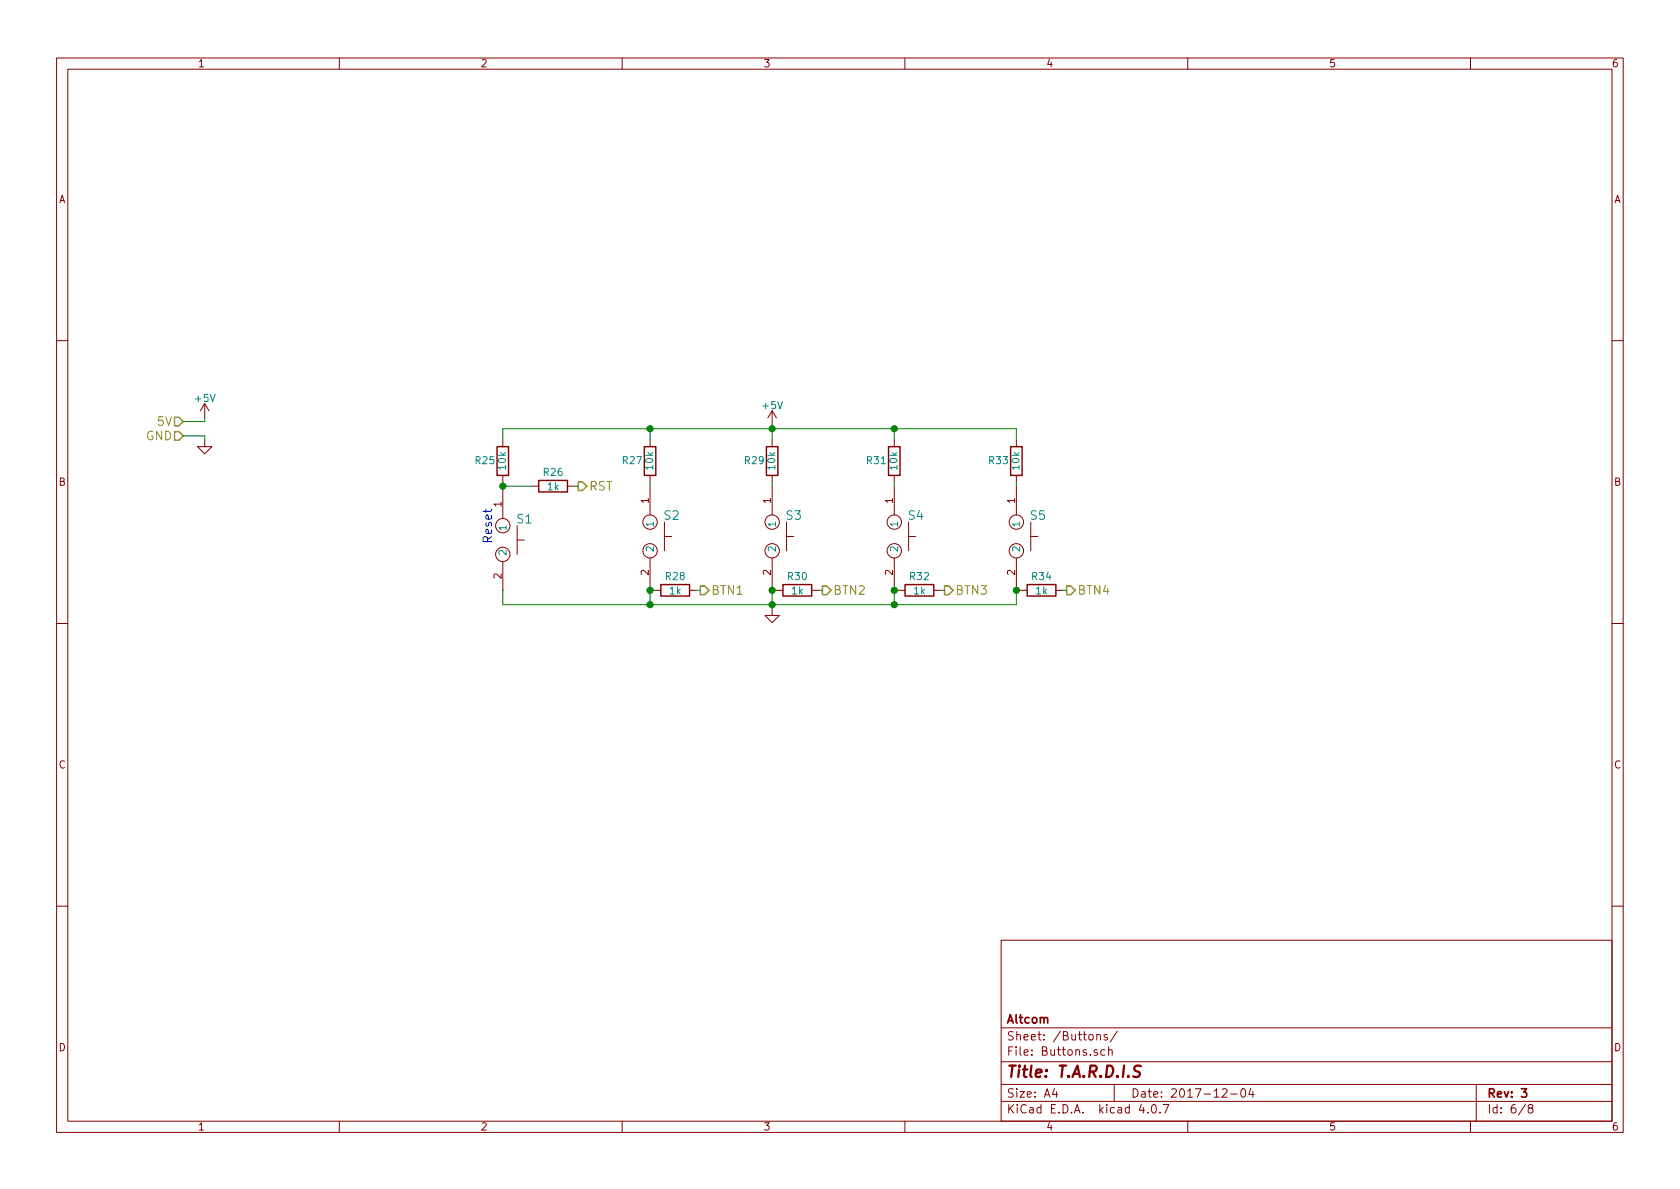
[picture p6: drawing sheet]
<svg xmlns="http://www.w3.org/2000/svg" width="297mm" height="210mm" viewBox="0 0 297 210" stroke-linecap="round" stroke-linejoin="round" font-family="sans-serif">
<g fill="none" stroke="#840000" stroke-width=".18">
<path d="M10 10.3h277v189.9h-277zM12 12.2h273v186.1h-273zM60 10.3v1.9M110 10.3v1.9M160 10.3v1.9M210 10.3v1.9M260 10.3v1.9M10 60.2h2M36.2 77.7v1.3h1.3l-1.3 1.3-1.3-1.3h1.3M36.2 71.4l-.8 1.2M36.2 71.4v2.5M36.2 71.4l.8 1.2"/>
<path d="M88.9 77.7v1.3M114.9 77.7v1.3M136.5 72.6v2.6M136.5 77.7v1.3M136.5 72.6l-.7 1.3M136.5 72.6l.8 1.3M158.1 77.7v1.3M179.7 77.7v1.3M285 60.2h2M88.9 84.1v1.2M88.9 86.6v5.1M88.9 99.3v5.1"/>
<path d="M91.4 93v5M91.4 95.5h1.3M94 86h1.2M100.3 86h1.3M114.9 84.1v1.2M114.9 86v5.1M114.9 98.7v5.1M117.5 92.3v5.1M117.5 94.9h1.2M136.5 84.1v1.2M136.5 86v5.1M136.5 98.7v5.1"/>
<path d="M139.1 94.9h1.2M139.1 92.3v5.1M158.1 84.1v1.2M158.1 86v5.1M158.1 98.7v5.1M160.7 94.9h1.2M160.7 92.3v5.1M179.7 84.1v1.2M179.7 86v5.1M179.7 98.7v5.1M182.2 94.9h1.3M182.2 92.3v5.1"/>
<path d="M10 110.3h2M115.6 104.4h1.2M121.9 104.4h1.3M136.5 107.6v1.2h1.3l-1.3 1.3-1.2-1.3h1.2M137.2 104.4h1.2M143.5 104.4h1.3M158.7 104.4h1.3M165.1 104.4h1.3M180.3 104.4h1.3M186.7 104.4h1.3M285 110.3h2M10 160.2h2"/>
<path d="M177 166.3h108v32h-108zM285 160.2h2M60 198.3v1.9M110 198.3v1.9M160 198.3v1.9M177 194.8h108M177 191.8h108M177 187.8h108M177 181.8h108M186.4 192.5l-.3 1h.9M186.8 193v1M193.9 183.1l.2-.2 .4 .1 .1 .9"/>
<path d="M193.9 182.9v1M194 185.7a.37 .37 0 0 0-.6 .1l.1 .2 .5 .2 .1 .1-.2 .3-.5-.1M195.4 185.7l-.5-.1-.3 .3 .1 .6 .2 .1 .5-.1M195.8 183a.37 .37 0 0 0-.6 .1l.1 .3 .5 .1 .1 .1-.3 .3-.4-.1M196 185.7l.2-.1 .4 .1v.9M196 185.1v1.5M197 191.8v3M197.6 182.3l-1.3 2M201.8 195.2l-.4 1.1h1M202.9 196.7v.1M203.8 195.4l.1-.1a.81 .81 0 0 1 .6 .6 .81 .81 0 0 1-.3 .8l-.1 .1a.8 .8 0 0 1-.6-.6 .8 .8 0 0 1 .3-.8zM205.1 196.7v.1"/>
<path d="M205.6 195.3h1.1l-.7 1.5M210 198.3v1.9M216.1 192.7l.2-.2h.4l.3 .5-1 1h1M217.6 193.5h1.1M219.5 192.7l.2-.2a.81 .81 0 0 1 .6 .6 .81 .81 0 0 1-.3 .8l-.1 .1a.79 .79 0 0 1-.4-1.3zM221.2 192.5l-.4 1h.9M221.5 193v1M260 198.3v1.9M261 191.8v6.5M269.7 195.2l-1.2 2M270.5 196l-.3-.3 .1-.2 .2-.2 .4 .1 .1 .2v.2l-.7 .2a.48 .48 0 0 0 0 .7l.2 .1 .5-.1a.48 .48 0 0 0-.2-.7"/>
<circle cx="88.9" cy="93" r="1.27"/>
<circle cx="88.9" cy="98" r="1.27"/>
<circle cx="114.9" cy="92.3" r="1.27"/>
<circle cx="114.9" cy="97.4" r="1.27"/>
<circle cx="136.5" cy="92.3" r="1.27"/>
<circle cx="136.5" cy="97.4" r="1.27"/>
<circle cx="158.1" cy="97.4" r="1.27"/>
<circle cx="158.1" cy="92.3" r="1.27"/>
<circle cx="179.7" cy="92.3" r="1.27"/>
<circle cx="179.7" cy="97.4" r="1.27"/>
</g>
<path d="M269 192.5h.9l-.5 .6 .4 .1v.7l-.2 .1-.6-.1" fill="none" stroke="#840000" stroke-width=".3"/>
<path d="M201.7 188.5l-.3-.1-.6 .1a.47 .47 0 0 0-.3 .5 .47 .47 0 0 0 .4 .4l.3 .1a.48 .48 0 0 1 .4 .5 .48 .48 0 0 1-.5 .4l-.7-.1" fill="none" stroke="#840000" stroke-width=".41"/>
<path d="M87.9 79h2v5.1h-2zM113.9 79h2.1v5.1h-2.1zM135.5 79h2v5.1h-2zM157.1 79h2v5.1h-2zM178.7 79h2v5.1h-2zM95.2 85h5.1v2h-5.1zM116.8 103.4h5.1v2h-5.1zM138.4 103.4h5.1v2h-5.1zM160 103.4h5.1v2h-5.1zM181.6 103.4h5.1v2h-5.1z" fill="none" stroke="#840000" stroke-width=".25"/>
<path d="M30.9 76.3h.7l.8 .8-.8 .7h-.7zM30.9 73.8h.7l.8 .7-.8 .8h-.7zM102.2 85.2h.8l.8 .8-.8 .7h-.8zM123.8 103.6h.8l.7 .8-.7 .8h-.8zM145.4 103.6h.8l.7 .8-.7 .8h-.8zM167 103.6h.8l.7 .8-.7 .8h-.8zM188.6 103.6h.8l.7 .8-.7 .8h-.8z" fill="none" stroke="#848400" stroke-width=".25"/>
<g fill="none" stroke="#008400" stroke-width=".18">
<path d="M32.4 77.1h3.8v.6M36.2 73.9v.6h-3.8M88.9 77.7v-1.9h90.8v1.9M114.9 75.8v1.9M136.5 75.2v2.5M158.1 75.8v1.9M88.9 86h5.1M88.9 85.3v1.3M101.6 86h.6M114.9 85.3v.7M136.5 85.3v.7M158.1 85.3v.7"/>
<path d="M179.7 85.3v.7M88.9 104.4h.1M114.9 103.8v3.1M114.9 104.4h.7M123.2 104.4h.6M136.5 104.4h.7M136.5 103.8v3.8M144.8 104.4h.6M158.1 104.4h.6M158.1 103.8v3.1M166.4 104.4h.6M179.7 103.8v3.1h-90.8v-2.5"/>
<path d="M179.7 104.4h.6M188 104.4h.6"/>
</g>
<g fill="#008400" stroke="#008400" stroke-width=".25">
<circle cx="158.1" cy="75.8" r=".51"/>
<circle cx="136.5" cy="75.8" r=".51"/>
<circle cx="114.9" cy="75.8" r=".51"/>
<circle cx="179.7" cy="104.4" r=".51"/>
<circle cx="136.5" cy="106.9" r=".51"/>
<circle cx="136.5" cy="104.4" r=".51"/>
<circle cx="114.9" cy="106.9" r=".51"/>
<circle cx="114.9" cy="104.4" r=".51"/>
<circle cx="158.1" cy="106.9" r=".51"/>
<circle cx="158.1" cy="104.4" r=".51"/>
<circle cx="88.9" cy="86" r=".51"/>
</g>
<text font-size="2.8" fill="#840000" x="178" y="190.5">Title: T.A.R.D.I.S</text>
<g font-size="2.1" fill="#848400">
<text x="25.7" y="77.8">GND</text>
<text x="27.9" y="75.3">5V</text>
<text x="104.2" y="86.7">RST</text>
<text x="125.8" y="105.2">BTN1</text>
<text x="147.3" y="105.2">BTN2</text>
<text x="168.9" y="105.2">BTN3</text>
<text x="190.5" y="105.2">BTN4</text>
</g>
<g font-size="2.1" fill="#008484">
<text x="91.4" y="92.6">S1</text>
<text x="117.4" y="91.9">S2</text>
<text x="139" y="91.9">S3</text>
<text x="160.6" y="91.9">S4</text>
<text x="182.2" y="91.9">S5</text>
</g>
<text font-size="2.1" fill="#0000c2" x="87" y="96.1" transform="rotate(-90 87 96.1)">Reset</text>
<g font-size="2.1" fill="#840000">
<text x="178" y="184">Sheet: /Buttons/</text>
<text x="178" y="181">Altcom</text>
<text x="178" y="186.7">File: Buttons.sch</text>
<text x="178" y="196.9">KiCad E.D.A. kicad 4.0.7</text>
<text x="178" y="194.1">Size: A4</text>
<text x="200" y="194.1">Date: 2017-12-04</text>
<text x="263" y="194.1">Rev: 3</text>
<text x="263" y="196.9">Id: 6/8</text>
</g>
<g font-size="1.8" fill="#840000">
<text x="35" y="11.9">1</text>
<text x="85" y="11.9">2</text>
<text x="135" y="11.9">3</text>
<text x="185" y="11.9">4</text>
<text x="235" y="11.9">5</text>
<text x="285" y="11.9">6</text>
<text x="10.4" y="35.9">A</text>
<text x="285.4" y="35.9">A</text>
<text x="10.4" y="85.9">B</text>
<text x="88.6" y="89.6" transform="rotate(-90 88.6 89.6)">1</text>
<text x="114.7" y="89" transform="rotate(-90 114.7 89)">1</text>
<text x="136.3" y="89" transform="rotate(-90 136.3 89)">1</text>
<text x="157.9" y="89" transform="rotate(-90 157.9 89)">1</text>
<text x="179.5" y="89" transform="rotate(-90 179.5 89)">1</text>
<text x="285.4" y="85.9">B</text>
<text x="114.7" y="101.7" transform="rotate(-90 114.7 101.7)">2</text>
<text x="136.3" y="101.7" transform="rotate(-90 136.3 101.7)">2</text>
<text x="157.9" y="101.7" transform="rotate(-90 157.9 101.7)">2</text>
<text x="179.5" y="101.7" transform="rotate(-90 179.5 101.7)">2</text>
<text x="88.6" y="102.3" transform="rotate(-90 88.6 102.3)">2</text>
<text x="10.4" y="135.9">C</text>
<text x="285.4" y="135.9">C</text>
<text x="10.4" y="185.9">D</text>
<text x="285.4" y="185.9">D</text>
<text x="35" y="199.9">1</text>
<text x="85" y="199.9">2</text>
<text x="135" y="199.9">3</text>
<text x="185" y="199.9">4</text>
<text x="235" y="199.9">5</text>
<text x="285" y="199.9">6</text>
</g>
<g font-size="1.8" fill="#008484">
<text x="34.6" y="71.1">+5V</text>
<text x="134.9" y="72.3">+5V</text>
<text x="84.1" y="82.1">R25</text>
<text x="89.4" y="83" transform="rotate(-90 89.4 83)">10k</text>
<text x="110.1" y="82.1">R27</text>
<text x="115.5" y="83" transform="rotate(-90 115.5 83)">10k</text>
<text x="131.7" y="82.1">R29</text>
<text x="137.1" y="83" transform="rotate(-90 137.1 83)">10k</text>
<text x="153.3" y="82.1">R31</text>
<text x="158.6" y="83" transform="rotate(-90 158.6 83)">10k</text>
<text x="174.9" y="82.1">R33</text>
<text x="180.2" y="83" transform="rotate(-90 180.2 83)">10k</text>
<text x="96.2" y="84.1">R26</text>
<text x="96.8" y="86.7">1k</text>
<text x="89.5" y="93.7" transform="rotate(-90 89.5 93.7)">1</text>
<text x="115.6" y="93.1" transform="rotate(-90 115.6 93.1)">1</text>
<text x="137.2" y="93.1" transform="rotate(-90 137.2 93.1)">1</text>
<text x="158.7" y="93.1" transform="rotate(-90 158.7 93.1)">1</text>
<text x="180.3" y="93.1" transform="rotate(-90 180.3 93.1)">1</text>
<text x="89.5" y="98.3" transform="rotate(-90 89.5 98.3)">2</text>
<text x="115.6" y="97.7" transform="rotate(-90 115.6 97.7)">2</text>
<text x="137.2" y="97.7" transform="rotate(-90 137.2 97.7)">2</text>
<text x="158.7" y="97.7" transform="rotate(-90 158.7 97.7)">2</text>
<text x="180.3" y="97.7" transform="rotate(-90 180.3 97.7)">2</text>
<text x="117.8" y="102.6">R28</text>
<text x="118.4" y="105.1">1k</text>
<text x="139.3" y="102.6">R30</text>
<text x="140" y="105.1">1k</text>
<text x="160.9" y="102.6">R32</text>
<text x="161.6" y="105.1">1k</text>
<text x="182.5" y="102.6">R34</text>
<text x="183.2" y="105.1">1k</text>
</g>
</svg>
